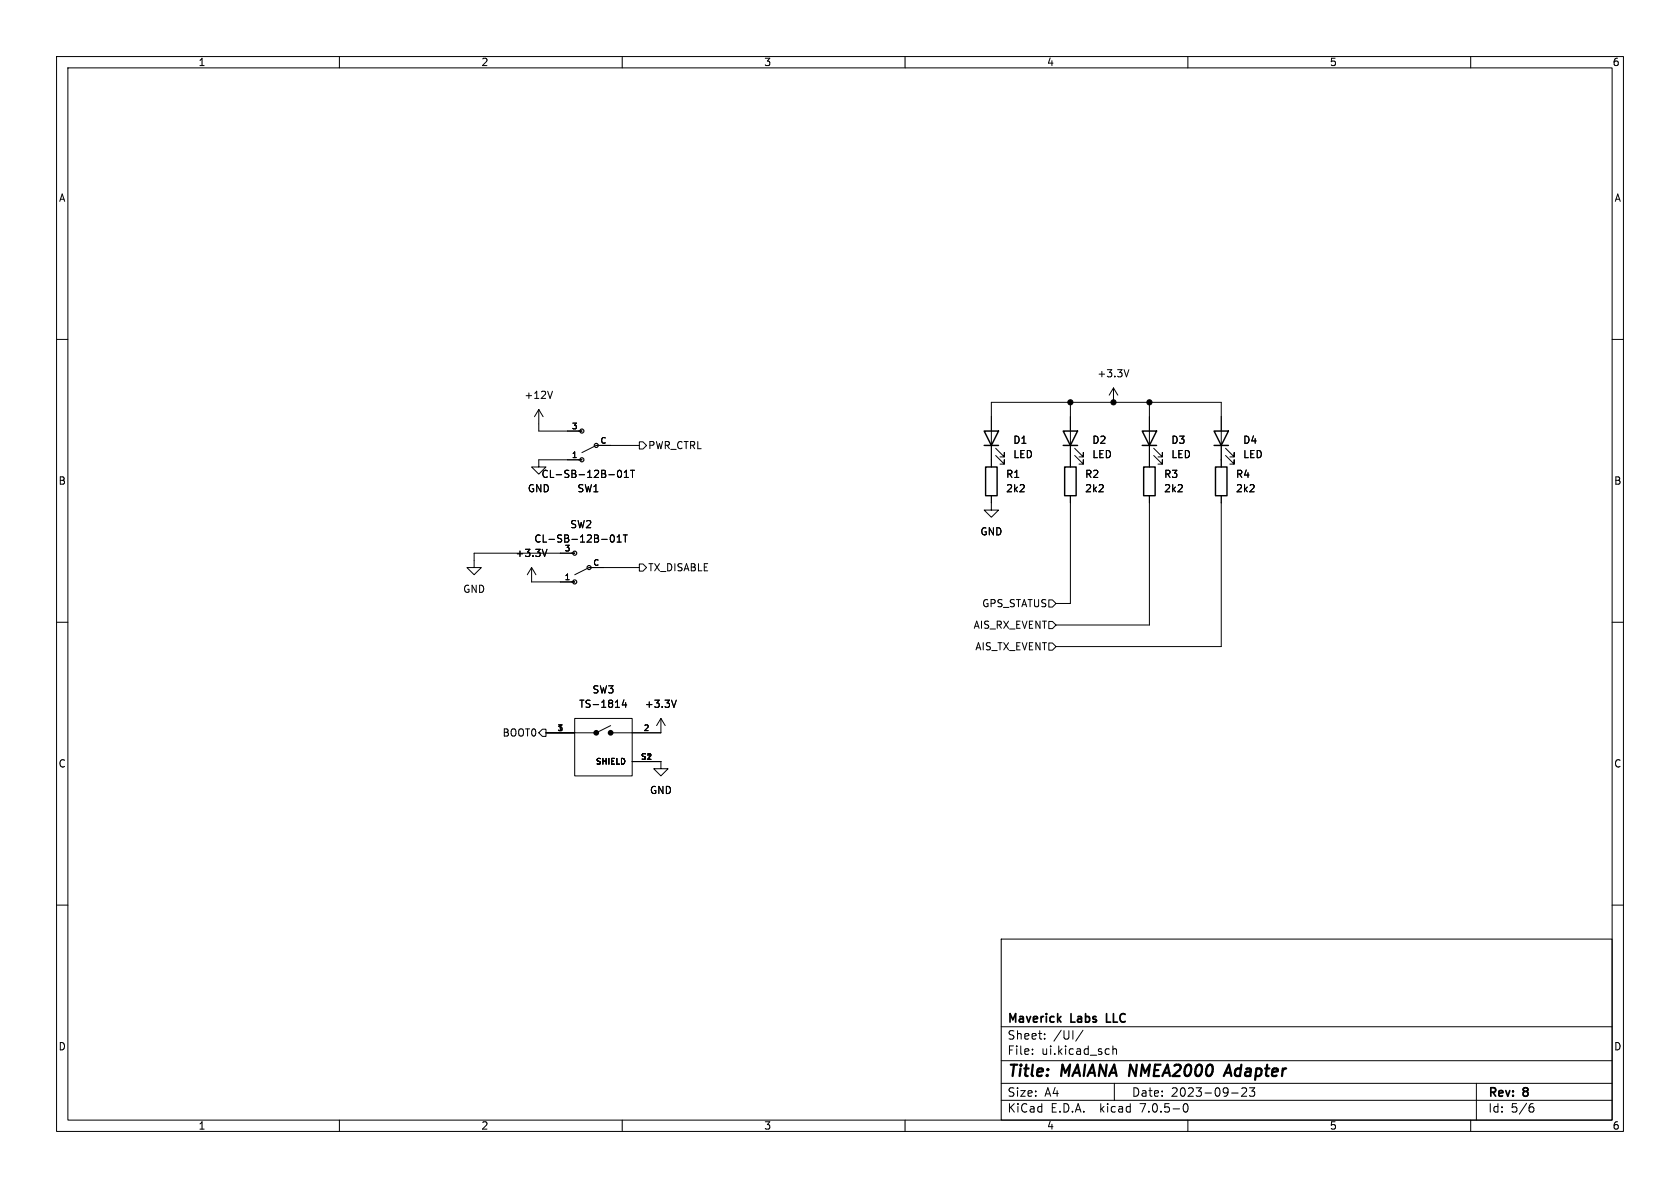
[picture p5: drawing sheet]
<svg xmlns="http://www.w3.org/2000/svg" width="297mm" height="210mm" viewBox="0 0 297 210" stroke-linecap="round" stroke-linejoin="round" font-family="sans-serif">
<g fill="none" stroke="#000" stroke-width=".18">
<path d="M10 10h277v190h-277zM12 12h273v186h-273zM60 10v2M110 10v2M160 10v2M210 10v2M260 10v2M10 60h2M285 60h2M95.2 72.4v3.8h7.7M95.2 72.4l-.7 1.3M95.2 72.4l.8 1.3"/>
<path d="M97.7 69.2l-.5 1.2M113 78.1h.7l.6 .6-.6 .7h-.7zM113 78.7h-7.6l-2.5 1.3M176 79.2l1.5 1.6v-.8v.8h-.7M189.2 71.1v11.5M190 79.2l1.5 1.6v-.8v.8h-.7M196.8 68.6l-.7 1.3M196.8 68.6v2.5M196.8 68.6l.8 1.3M199.6 65.3l-.5 1.3M203.2 71.1v11.5M204 79.2l1.5 1.6v-.8v.8h-.8"/>
<path d="M216.7 79.2l1.5 1.6v-.8v.8h-.8M96.7 97.1l-.4 1.3M101.6 97.8h-17.8v2.5h1.3l-1.3 1.3-1.3-1.3h1.3M102.9 81.3h-7.7v1.3h1.3l-1.3 1.2-1.2-1.2h1.2M108.1 94.6h.1a.68 .68 0 0 1 .4 .6 .68 .68 0 0 1-.4 .6 .84 .84 0 0 1-.1-1.2zM109.1 95.8h.7M109.1 94.9l.4-.3v1.2M109.3 83.2l.2-.1a.68 .68 0 0 1 .4 .7 .68 .68 0 0 1-.4 .6 .84 .84 0 0 1-.2-1.2zM110.2 94.6h.7M110.4 84.4h.7M110.4 83.5l.3-.4v1.3M110.5 94.6v1.2"/>
<path d="M111.5 83.1h.7M111.8 83.1v1.3M113 99.7h.7l.6 .6-.6 .7h-.7zM175.3 87.6v2.6h1.2l-1.2 1.2-1.3-1.2h1.3M175.3 82.6v-11.5h40.6v11.5M176 80.5l1.5 1.5v-.7v.7h-.7M189.2 87.6v19.1h-2.5M190 80.5l1.5 1.5v-.7v.7h-.7M203.2 87.6v22.9h-16.5M204 80.5l1.5 1.5v-.7v.7h-.8M215.9 87.6v26.7h-29.2M216.7 80.5l1.5 1.5v-.7v.7h-.8"/>
<path d="M10 110h2M94 100.3l-.8 1.3M94 100.3v2.6h7.6M94 100.3l.7 1.3M113 100.3h-8.9l-2.5 1.3M185.4 106h.7l.6 .7-.6 .6h-.7zM185.4 113.7h.7l.6 .6-.6 .6h-.7zM185.4 109.9h.7l.6 .6-.6 .6h-.7zM285 110h2M95.9 128.9h.6v1.3h-.6l-.7-.7zM101.6 127h10.2v10.2h-10.2zM107.9 128.3l-2.5 1.2h-8.9"/>
<path d="M110.3 123.7l-.3 .9h.8M110.6 124.2v.8M111.8 134.6h5v1.3h1.3l-1.3 1.3-1.2-1.3h1.2M116.8 127l-.7 1.3M116.8 127v2.5h-8.9M116.8 127l.8 1.3M119.6 123.8l-.5 1.2M10 160h2M285 160h2M177 166h108v32h-108zM60 198v2M110 198v2"/>
<path d="M160 198v2M177 194.5h108M177 191.5h108M177 187.5h108M177 181.5h108M182.5 186.3v.1M182.5 185.5v.1M184.7 183.6v.1M184.7 182.8v.1M191.5 182.1l-1.3 2M196 185.4l.1 .1M196.1 186.3l-.1 .1"/>
<path d="M196.7 184.9v1.5M196.7 185.5l.3-.1 .3 .1 .1 .9M197 191.5v3M209.3 195.2l.2-.1a.81 .81 0 0 1 .6 .6 .81 .81 0 0 1-.3 .8l-.1 .1a.81 .81 0 0 1-.4-1.4zM210 198v2M217.7 193.2h1.2M219.7 192.3l-.2 .1M220.1 192.3l.3 .3-.1 .3-.8 .9h.9M221.8 192.3l-.5 .6 .4 .1v.7l-.2 .1h-.4l-.2-.1M260 198v2M261 191.5v6.5M270.5 195.7h.4l.3 .3-.2 .5h-.5"/>
<path d="M271 195.1l-.5 .1"/>
</g>
<path d="M216.6 189.6h1M217.3 188.2l-1 2" fill="none" stroke="#000" stroke-width=".4"/>
<g fill="none" stroke="#000" stroke-width=".2">
<circle cx="102.9" cy="76.2" r=".36"/>
<circle cx="105.4" cy="78.7" r=".36"/>
<circle cx="101.6" cy="97.8" r=".36"/>
<circle cx="102.9" cy="81.3" r=".36"/>
<circle cx="101.6" cy="102.9" r=".36"/>
<circle cx="104.1" cy="100.3" r=".36"/>
</g>
<path d="M174 76.2h2.5l-1.2 2.5zM174 78.7h2.5M188 76.2h2.5l-1.3 2.5zM188 78.7h2.5M201.9 76.2h2.6l-1.3 2.5zM201.9 78.7h2.6M214.6 76.2h2.6l-1.3 2.5zM214.6 78.7h2.6M174.2 82.6h2.1v5h-2.1zM188.2 82.6h2v5h-2zM202.2 82.6h2v5h-2zM214.9 82.6h2v5h-2z" fill="none" stroke="#000" stroke-width=".25"/>
<g fill="none" stroke="#000" stroke-width=".51">
<circle cx="105.4" cy="129.5" r=".25"/>
<circle cx="107.9" cy="129.5" r=".25"/>
</g>
<g fill="#000" stroke="#000" stroke-width=".18">
<circle cx="189.2" cy="71.1" r=".46"/>
<circle cx="196.8" cy="71.1" r=".46"/>
<circle cx="203.2" cy="71.1" r=".46"/>
</g>
<g font-size="2.8">
<text x="178" y="190.8">Title:</text>
<text x="187.5" y="190.8">MAIANA NMEA2000</text>
<text x="217.7" y="190.8">Adapter</text>
</g>
<g font-size="2.1">
<text x="178" y="183.9">Sheet:</text>
<text x="178" y="181.1">Maverick</text>
<text x="186.2" y="183.9">/UI/</text>
<text x="189.2" y="181.1">Labs</text>
<text x="196" y="181.1">LLC</text>
<text x="178" y="186.6">File:</text>
<text x="184" y="186.6">ui.kicad_sch</text>
<text x="178" y="196.8">KiCad</text>
<text x="178" y="194">Size:</text>
<text x="184.6" y="194">A4</text>
<text x="185.7" y="196.8">E.D.A.</text>
<text x="194.4" y="196.8">kicad</text>
<text x="200" y="194">Date:</text>
<text x="201.5" y="196.8">7.0.5-0</text>
<text x="206.9" y="194">2023-09-23</text>
<text x="263" y="194.2">Rev:</text>
<text x="263" y="196.8">Id:</text>
<text x="267" y="196.8">5/6</text>
<text x="269.2" y="194.2">8</text>
</g>
<g font-size="1.8">
<text x="35" y="11.8">1</text>
<text x="85" y="11.8">2</text>
<text x="135" y="11.8">3</text>
<text x="185" y="11.8">4</text>
<text x="235" y="11.8">5</text>
<text x="285" y="11.8">6</text>
<text x="10.4" y="35.8">A</text>
<text x="285.4" y="35.8">A</text>
<text x="92.6" y="70.7">+12V</text>
<text x="193.9" y="66.9">+3.3V</text>
<text x="114.5" y="79.6">PWR_CTRL</text>
<text x="179.1" y="78.6">D1</text>
<text x="179.1" y="81.2">LED</text>
<text x="193" y="78.6">D2</text>
<text x="193" y="81.2">LED</text>
<text x="207" y="78.6">D3</text>
<text x="207" y="81.2">LED</text>
<text x="219.7" y="78.6">D4</text>
<text x="219.7" y="81.2">LED</text>
<text x="10.3" y="85.8">B</text>
<text x="93.3" y="87.2">GND</text>
<text x="95.7" y="84.6">CL-SB-12B-01T</text>
<text x="102" y="87.2">SW1</text>
<text x="177.8" y="84.6">R1</text>
<text x="177.8" y="87.2">2k2</text>
<text x="191.8" y="84.6">R2</text>
<text x="191.8" y="87.2">2k2</text>
<text x="205.7" y="84.6">R3</text>
<text x="205.7" y="87.2">2k2</text>
<text x="218.4" y="84.6">R4</text>
<text x="218.4" y="87.2">2k2</text>
<text x="285.3" y="85.8">B</text>
<text x="100.7" y="93.5">SW2</text>
<text x="173.3" y="94.8">GND</text>
<text x="91.1" y="98.6">+3.3V</text>
<text x="94.4" y="96.1">CL-SB-12B-01T</text>
<text x="114.5" y="101.2">TX_DISABLE</text>
<text x="81.8" y="105">GND</text>
<text x="173.6" y="107.5">GPS_STATUS</text>
<text x="172.1" y="111.3">AIS_RX_EVENT</text>
<text x="172.4" y="115.1">AIS_TX_EVENT</text>
<text x="102.3" y="125.3">TS-1814</text>
<text x="104.7" y="122.7">SW3</text>
<text x="113.9" y="125.3">+3.3V</text>
<text x="88.8" y="130.4">BOOT0</text>
<text x="10.3" y="135.8">C</text>
<text x="285.3" y="135.8">C</text>
<text x="114.8" y="140.5">GND</text>
<text x="10.3" y="185.8">D</text>
<text x="285.3" y="185.8">D</text>
<text x="35" y="199.8">1</text>
<text x="85" y="199.8">2</text>
<text x="135" y="199.8">3</text>
<text x="185" y="199.8">4</text>
<text x="235" y="199.8">5</text>
<text x="285" y="199.8">6</text>
</g>
<g font-size="1.4">
<text x="101" y="75.9">3</text>
<text x="101" y="81">1</text>
<text x="106.1" y="78.5">C</text>
<text x="99.8" y="97.5">3</text>
<text x="104.8" y="100.1">C</text>
<text x="99.8" y="102.6">1</text>
<text x="98.5" y="129.3">1</text>
<text x="113.7" y="129.3">2</text>
<text x="105.3" y="135.3">SHIELD</text>
<text x="113.2" y="134.4">S1</text>
<text x="114.2" y="134.4">2</text>
</g>
</svg>
